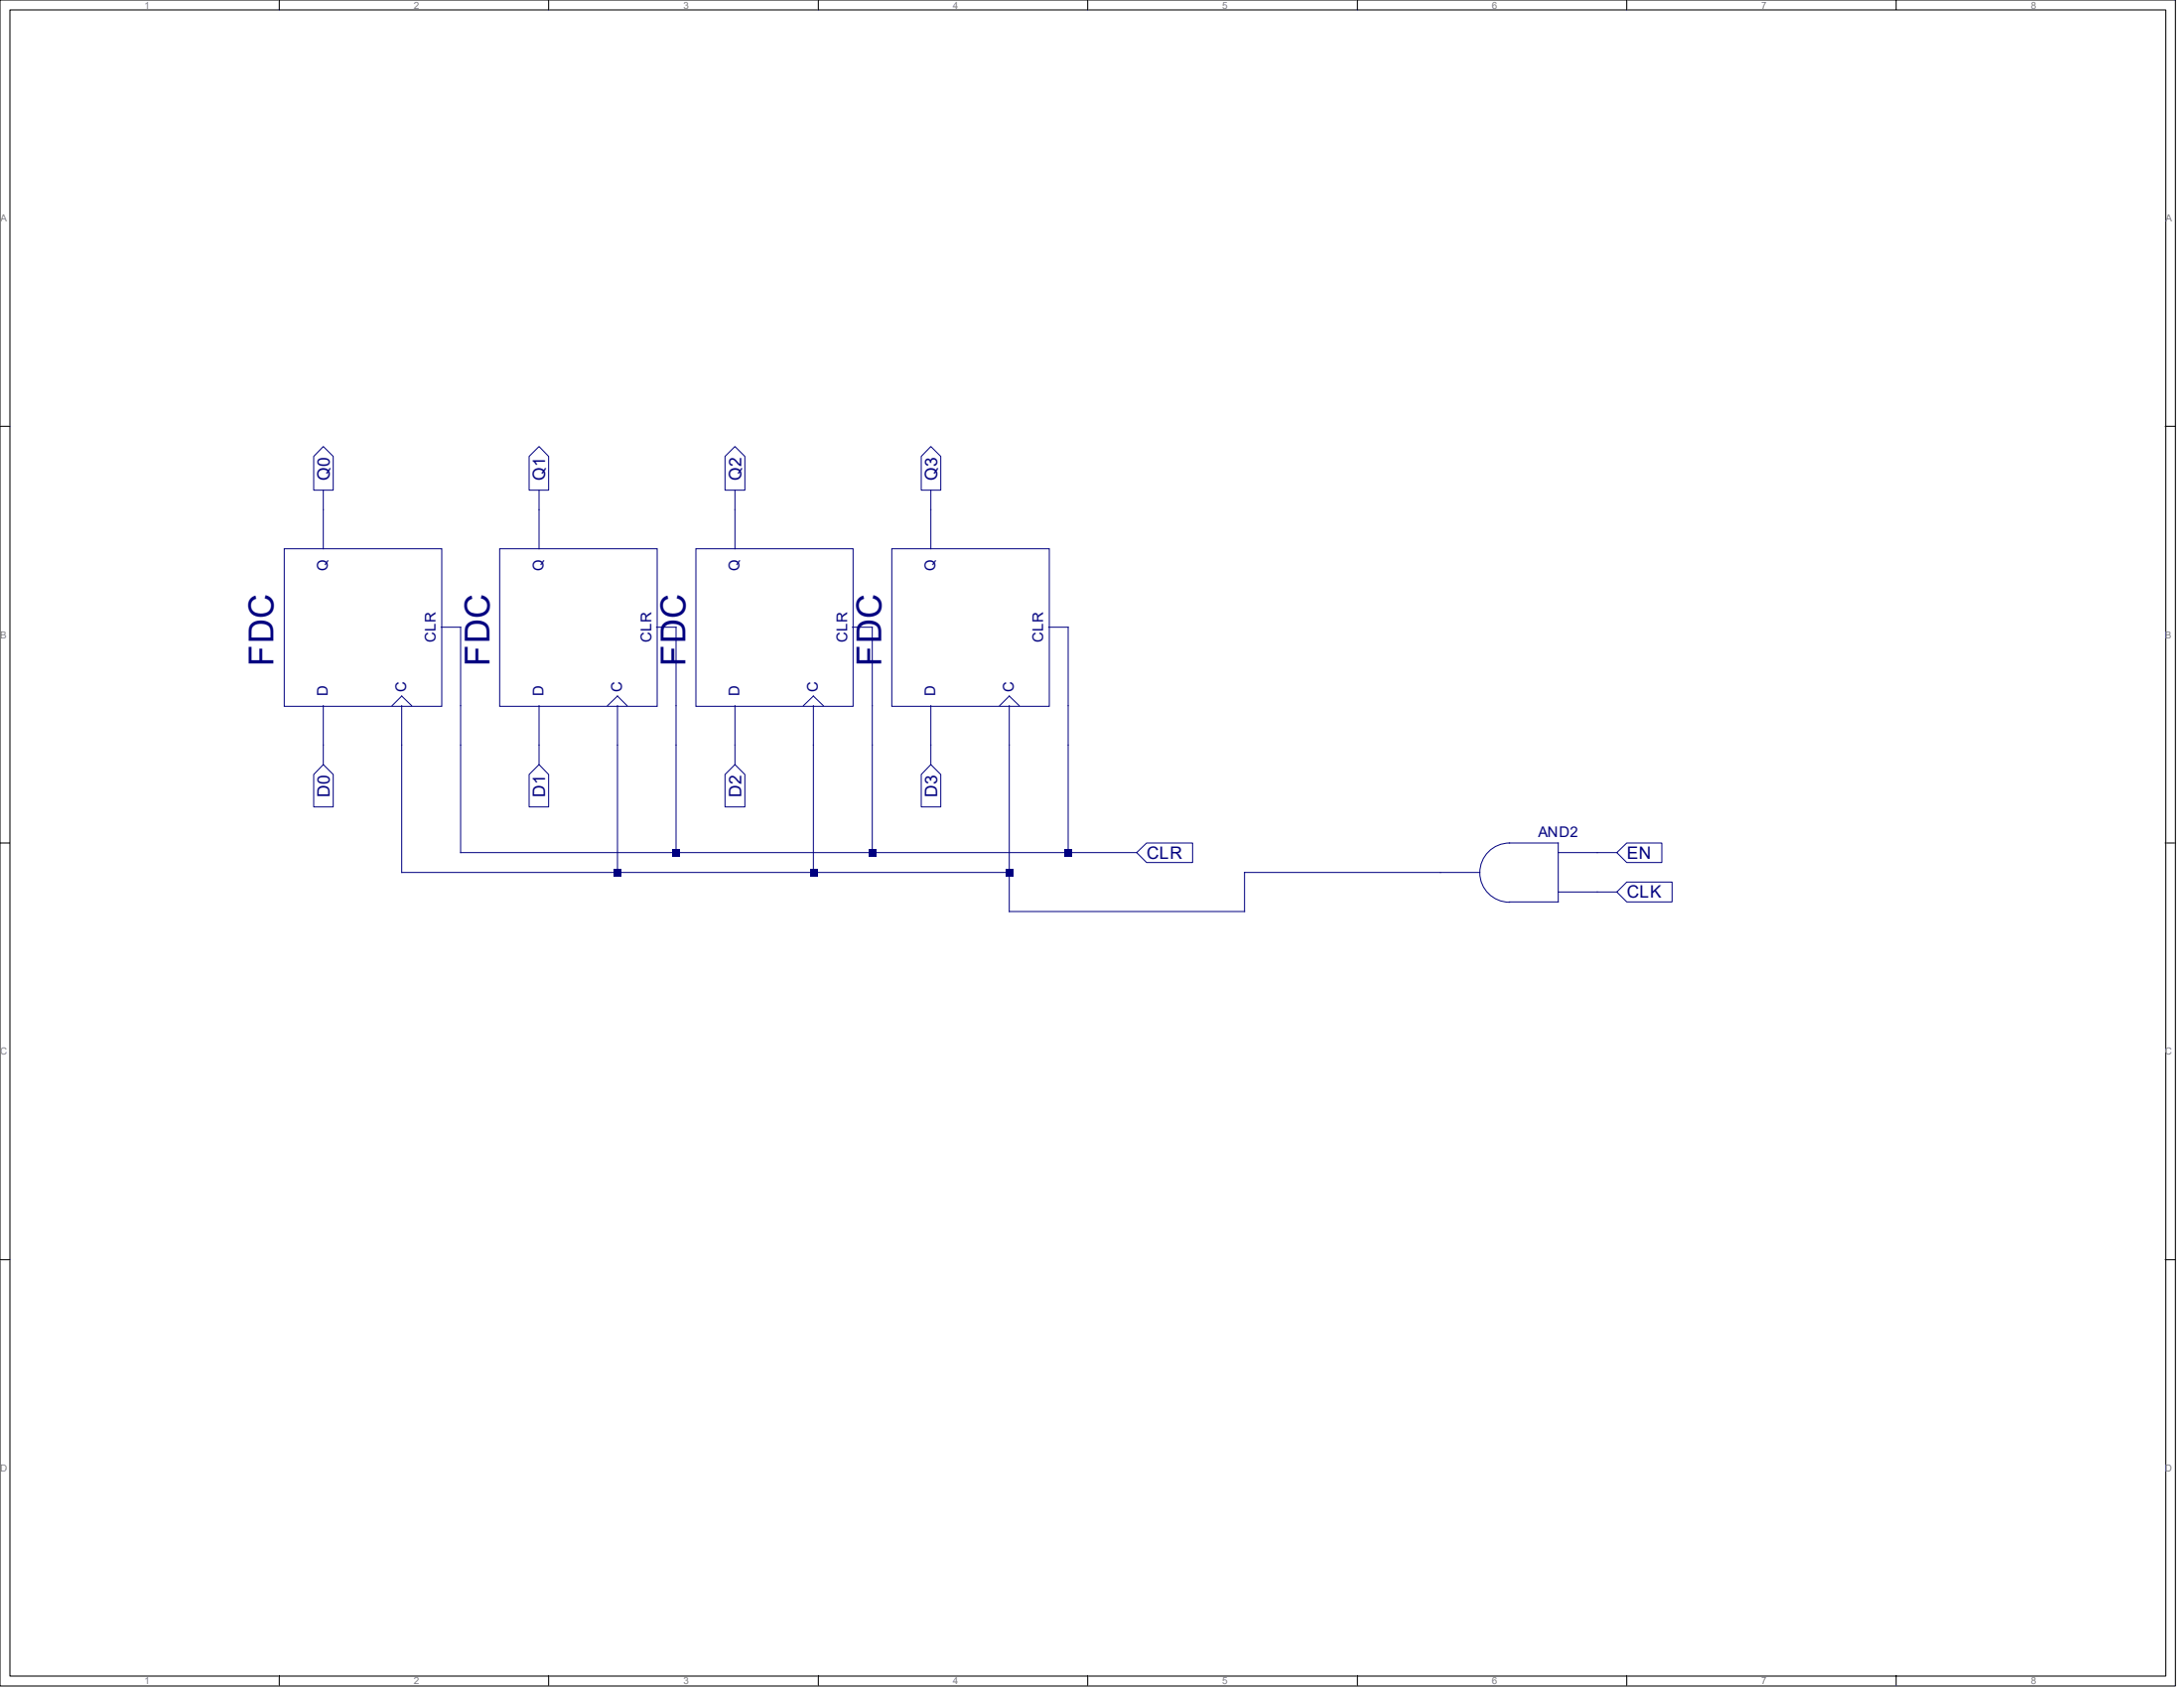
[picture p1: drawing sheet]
<svg xmlns="http://www.w3.org/2000/svg" width="279mm" height="216mm" viewBox="0 0 279 216" stroke-linecap="round" stroke-linejoin="round" font-family="sans-serif">
<g fill="none" stroke="#000" stroke-width=".13">
<path d="M0 0h278.3v215.6h-278.3zM1.3 1.3h275.8v213.1h-275.8zM35.7 0v1.3M70.2 0v1.3M104.7 0v1.3M139.1 0v1.3M173.7 0v1.3M208.1 0v1.3M242.6 0v1.3M0 54.5h1.3M277 54.5h1.3M0 107.8h1.3"/>
<path d="M277 107.8h1.3M0 161.1h1.3M277 161.1h1.3M35.7 214.3v1.3M70.2 214.3v1.3M104.7 214.3v1.3M139.1 214.3v1.3M173.7 214.3v1.3M208.1 214.3v1.3M242.6 214.3v1.3"/>
</g>
<g fill="none" stroke="#000080" stroke-width=".13">
<path d="M36.4 70.2h20.1v20.1h-20.1zM41.4 65.2v5M63.9 70.2h20.2v20.1h-20.2zM69 65.2v5M89 70.2h20.1v20.1h-20.1zM94 65.2v5M114.1 70.2h20.1v20.1h-20.1zM119.1 65.2v5M41.4 90.3v5M50.2 90.3l1.2-1.3 1.3 1.3M51.4 90.3v21.3h77.7M56.4 80.2h2.5v15.1"/>
<path d="M69 90.3v5M77.7 90.3l1.3-1.3 1.2 1.3M79 90.3v21.3M84 80.2h2.5v15.1M94 90.3v5M102.8 90.3l1.3-1.3 1.2 1.3M104.1 90.3v21.3M109.1 80.2h2.5v15.1M119.1 90.3v5M127.9 90.3l1.2-1.3 1.3 1.3M129.1 90.3v26.3h30.1v-5h25.1M134.2 80.2h2.5v15.1"/>
</g>
<g fill="#000080">
<path d="M78.5 111.1h1v1h-1z" fill-rule="evenodd"/>
<path d="M103.6 111.1h1v1h-1z" fill-rule="evenodd"/>
<path d="M128.7 111.1h1v1h-1z" fill-rule="evenodd"/>
</g>
<path d="M58.9 95.3v13.8h86.5M86.5 95.3v13.8M111.6 95.3v13.8M136.7 95.3v13.8" fill="none" stroke="#000080" stroke-width=".13"/>
<g fill="#000080">
<path d="M86 108.6h1v1h-1z" fill-rule="evenodd"/>
<path d="M111.1 108.6h1v1h-1z" fill-rule="evenodd"/>
<path d="M136.2 108.6h1v1h-1z" fill-rule="evenodd"/>
</g>
<g fill="none" stroke="#000080" stroke-width=".13">
<path d="M41.4 57.1l1.2 1.3v4.3h-2.5v-4.3zM67.7 58.4l1.3-1.3 1.2 1.3v4.3h-2.5zM94 57.1l1.3 1.3v4.3h-2.5v-4.3zM119.1 57.1l1.3 1.3v4.3h-2.5v-4.3zM41.4 62.7v2.5M69 62.7v2.5M94 62.7v2.5M119.1 62.7v2.5M41.4 97.8l1.2 1.3v4.1h-2.5v-4.1zM41.4 95.3v2.5M67.7 99.1l1.3-1.3 1.2 1.3v4.1h-2.5zM69 95.3v2.5"/>
<path d="M92.8 99.1l1.2-1.3 1.3 1.3v4.1h-2.5zM94 95.3v2.5M119.1 97.8l1.3 1.3v4.1h-2.5v-4.1zM119.1 95.3v2.5M145.4 109.1l1.3-1.3h5.9v2.5h-5.9zM184.3 111.6h5M193.1 107.8h6.2v7.6h-6.2M193.1 107.8a3.8 3.8 0 0 0-3.8 3.8 3.8 3.8 0 0 0 3.8 3.8M199.3 109.1h7.5M199.3 114.1h7.5M206.8 109.1l1.3-1.3h4.5v2.5h-4.5zM208.1 112.8h5.8v2.6h-5.8l-1.3-1.3z"/>
</g>
<g font-size="4.4" fill="#000080">
<text x="35" y="85.2" transform="rotate(-90 35 85.2)">FDC</text>
<text x="62.6" y="85.2" transform="rotate(-90 62.6 85.2)">FDC</text>
<text x="87.7" y="85.2" transform="rotate(-90 87.7 85.2)">FDC</text>
<text x="112.8" y="85.2" transform="rotate(-90 112.8 85.2)">FDC</text>
</g>
<g font-size="2.2" fill="#000080">
<text x="42.2" y="61.4" transform="rotate(-90 42.2 61.4)">Q0</text>
<text x="69.7" y="61.4" transform="rotate(-90 69.7 61.4)">Q1</text>
<text x="94.8" y="61.4" transform="rotate(-90 94.8 61.4)">Q2</text>
<text x="119.9" y="61.4" transform="rotate(-90 119.9 61.4)">Q3</text>
<text x="42.2" y="101.9" transform="rotate(-90 42.2 101.9)">D0</text>
<text x="69.7" y="101.9" transform="rotate(-90 69.7 101.9)">D1</text>
<text x="94.8" y="101.9" transform="rotate(-90 94.8 101.9)">D2</text>
<text x="119.9" y="101.9" transform="rotate(-90 119.9 101.9)">D3</text>
<text x="146.7" y="109.9">CLR</text>
<text x="208.1" y="109.9">EN</text>
<text x="208.1" y="114.9">CLK</text>
</g>
<g font-size="1.9" fill="#000080">
<text x="41.9" y="73" transform="rotate(-90 41.9 73)">Q</text>
<text x="69.5" y="73" transform="rotate(-90 69.5 73)">Q</text>
<text x="94.6" y="73" transform="rotate(-90 94.6 73)">Q</text>
<text x="119.6" y="73" transform="rotate(-90 119.6 73)">Q</text>
<text x="55.7" y="82.2" transform="rotate(-90 55.7 82.2)">CLR</text>
<text x="83.3" y="82.2" transform="rotate(-90 83.3 82.2)">CLR</text>
<text x="108.4" y="82.2" transform="rotate(-90 108.4 82.2)">CLR</text>
<text x="133.4" y="82.2" transform="rotate(-90 133.4 82.2)">CLR</text>
<text x="41.9" y="89" transform="rotate(-90 41.9 89)">D</text>
<text x="51.9" y="88.5" transform="rotate(-90 51.9 88.5)">C</text>
<text x="69.5" y="89" transform="rotate(-90 69.5 89)">D</text>
<text x="79.5" y="88.5" transform="rotate(-90 79.5 88.5)">C</text>
<text x="94.6" y="89" transform="rotate(-90 94.6 89)">D</text>
<text x="104.6" y="88.5" transform="rotate(-90 104.6 88.5)">C</text>
<text x="119.6" y="89" transform="rotate(-90 119.6 89)">D</text>
<text x="129.7" y="88.5" transform="rotate(-90 129.7 88.5)">C</text>
<text x="196.8" y="107.1">AND2</text>
</g>
<g font-size="1.3" fill="#808080">
<text x="18.5" y="1.1">1</text>
<text x="53" y="1.1">2</text>
<text x="87.5" y="1.1">3</text>
<text x="121.9" y="1.1">4</text>
<text x="156.4" y="1.1">5</text>
<text x="190.9" y="1.1">6</text>
<text x="225.3" y="1.1">7</text>
<text x="259.8" y="1.1">8</text>
<text x=".1" y="28.4">A</text>
<text x="277.1" y="28.4">A</text>
<text x="0" y="81.7">B</text>
<text x="277" y="81.7">B</text>
<text x="0" y="134.9">C</text>
<text x="277" y="134.9">C</text>
<text x="0" y="188.2">D</text>
<text x="277" y="188.2">D</text>
<text x="18.5" y="215.4">1</text>
<text x="53" y="215.4">2</text>
<text x="87.5" y="215.4">3</text>
<text x="121.9" y="215.4">4</text>
<text x="156.4" y="215.4">5</text>
<text x="190.9" y="215.4">6</text>
<text x="225.3" y="215.4">7</text>
<text x="259.8" y="215.4">8</text>
</g>
</svg>
